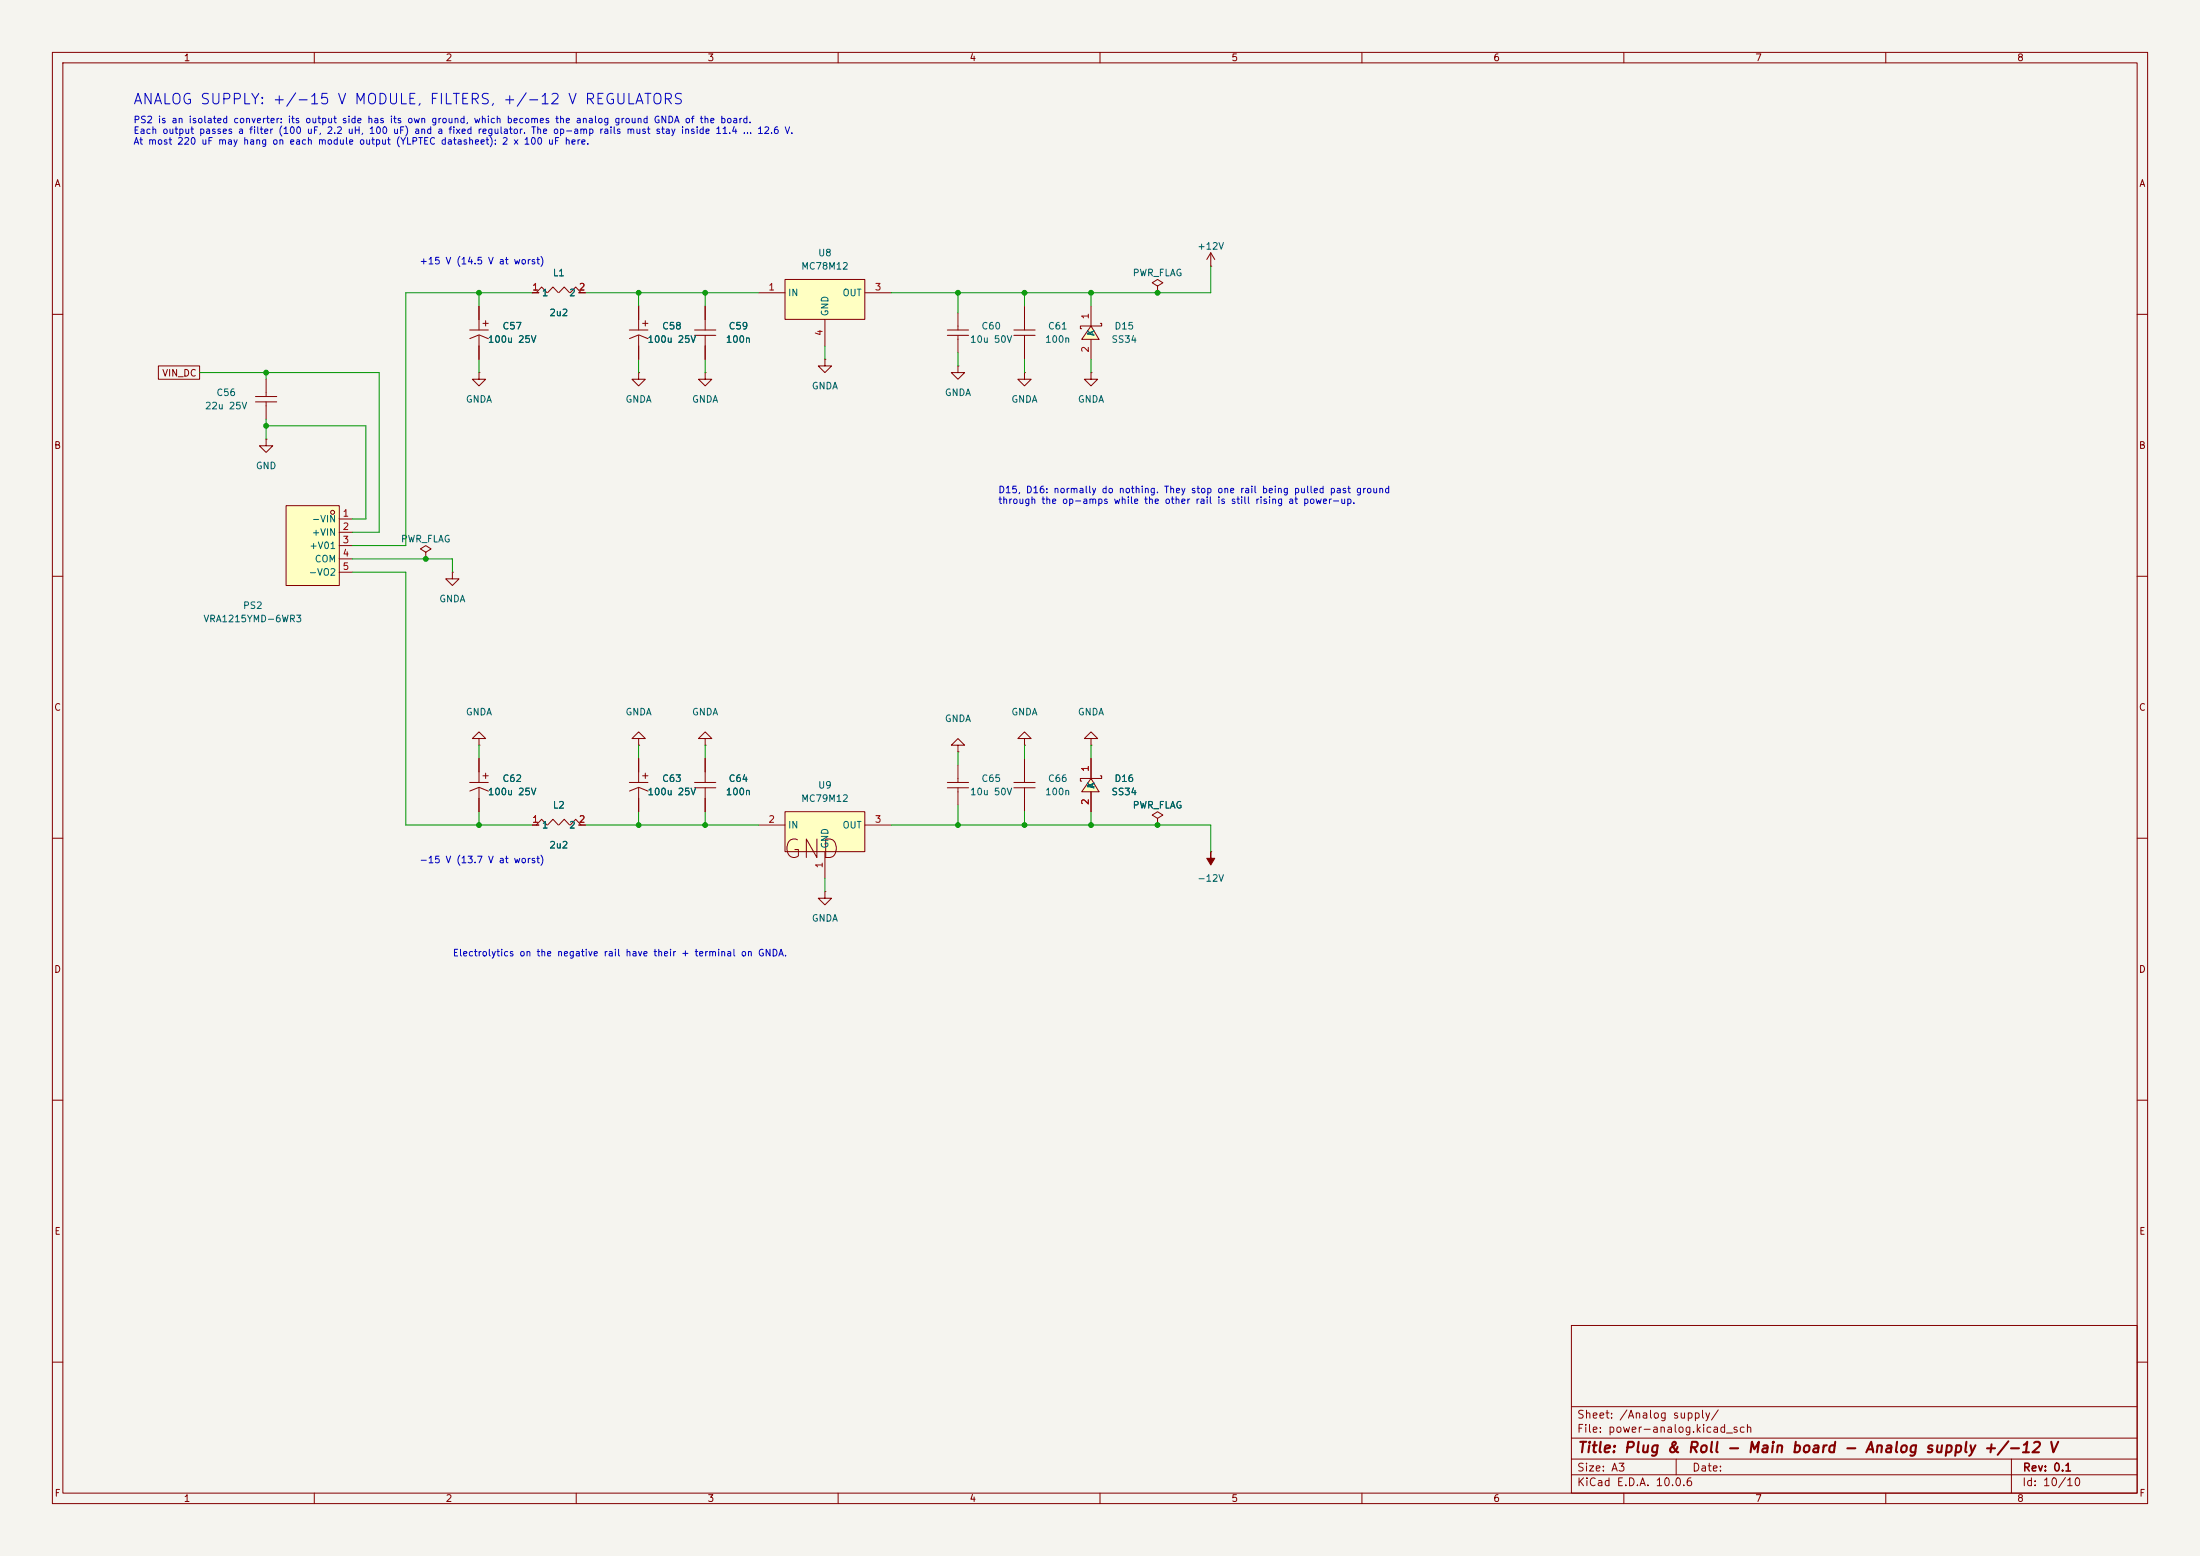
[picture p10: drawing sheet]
<svg xmlns="http://www.w3.org/2000/svg" width="420mm" height="297mm" viewBox="0 0 420 297" stroke-linecap="round" stroke-linejoin="round" font-family="sans-serif">
<path d="M0 0h420v297h-420z" fill="#f5f4ef" stroke="#f5f4ef" stroke-width=".19"/>
<g fill="none" stroke="#840000" stroke-width=".19">
<path d="M10 10h400v277h-400zM12 12h396v273h-396zM60 10v2M110 10v2M160 10v2M210 10v2M260 10v2M310 10v2M360 10v2M91.4 58.4v4.6M101.6 55.9h1.3M102.4 55.9l1-1.1 1 1.1"/>
<path d="M104.5 55.9l1.1-1.1 1 1.1M106.7 55.9l1-1.1 1 1.1M108.9 55.9l1-1.1 1 1.1M110.5 55.9h1.3M121.9 58.4v4.6M134.6 58.4v4.6M10 60h2M89.7 63h3.5M89.7 64.6l1.8-.7 1.7 .8M91.4 71.1v1.3h1.3l-1.3 1.3-1.2-1.3h1.2M91.4 71.1h.1M91.4 64v4.6"/>
<path d="M92.2 61.7h1M92.7 61.2v1M120.1 63h3.6M120.2 64.6l1.7-.7 1.8 .8M121.9 71.1v1.3h1.3l-1.3 1.3-1.3-1.3h1.3M121.9 71.1h.1M121.9 64v4.6M122.7 61.7h1M123.2 61.2v1M132.6 64h4M132.6 63h4M134.6 71.1v1.3h1.3l-1.3 1.3-1.3-1.3h1.3"/>
<path d="M134.6 71.1h.1M134.6 64v4.6M408 60h2M10 110h2M408 110h2M10 160h2M91.4 141h1.3l-1.3-1.3-1.2 1.3h1.2v1.2M91.4 142.2h.1M408 160h2M10 210h2M408 210h2M300 253h108v32h-108z"/>
<path d="M10 260h2M300 278.5h108M300 274.5h108M300 268.5h108M320 278.5v3M384 278.5v6.5M408 260h2M60 285v2M110 285v2M160 285v2M210 285v2M260 285v2"/>
<path d="M300 281.5h108M310 285v2M360 285v2"/>
</g>
<path d="M54.6 96.5h10.2v15.3h-10.2z" fill="#ffffc2"/>
<g fill="none" stroke="#840000" stroke-width=".19">
<path d="M48.8 76.7h4M48.8 75.7h4M50.8 72.4v3.3M50.8 76.7v3.3M50.8 83.8v1.3h1.3l-1.3 1.3-1.3-1.3h1.3M50.8 83.8h.1M54.6 96.5h10.2v15.3h-10.2zM64.8 99.1h2.5M64.8 101.6h2.5M64.8 104.1h2.5M64.8 106.7h2.5M64.8 109.2h2.5"/>
<path d="M81.3 105.4l1-.6-1-.7-1 .7 1 .6v1.3M81.3 106.7h.1"/>
<circle cx="63.5" cy="97.8" r=".38"/>
</g>
<path d="M208.3 62.2l1.5 2.6h-3.3z" fill="#ffffc2"/>
<g fill="none" stroke="#840000" stroke-width=".19">
<path d="M195.6 58.4v4.6M208.3 58.4v3.8M193.6 64h4M193.6 63h4M195.6 71.1v1.3h1.2l-1.2 1.3-1.3-1.3h1.3M195.6 71.1h.1M195.6 64v4.6M208.3 62.2h-2v.5h.2M208.3 62.2l1.5 2.6h-3.3zM208.3 71.1v1.3h1.2l-1.2 1.3-1.3-1.3h1.3M208.3 71.1h.1M208.3 64.8v3.8"/>
<path d="M210.1 61.7h.2v.5h-2M195.6 141h1.2l-1.2-1.3-1.3 1.3h1.3v1.2M195.6 142.2h.1"/>
</g>
<path d="M208.3 148.6l1.5 2.5h-3.3z" fill="#ffffc2"/>
<g fill="none" stroke="#840000" stroke-width=".19">
<path d="M86.4 109.2v1.3h1.2l-1.2 1.3-1.3-1.3h1.3M86.4 109.2h.1M132.6 150.4h4M132.6 149.3h4M134.6 144.8v4.5M134.6 150.4v4.5M182.9 142.2h1.2l-1.2-1.2-1.3 1.2h1.3v1.3M182.9 143.5h.1M193.6 150.4h4M193.6 149.3h4M195.6 144.8v4.5M195.6 150.4v4.5"/>
<path d="M208.3 148.6h-2v.5h.2M208.3 148.6l1.5 2.5h-3.3zM208.3 141h1.2l-1.2-1.3-1.3 1.3h1.3v1.2M208.3 142.2h.1M208.3 144.8v3.8M208.3 151.1v3.8M210.1 148.1h.2v.5h-2M157.5 170.2v1.3h1.2l-1.2 1.2-1.3-1.2h1.3M157.5 170.2h.1"/>
</g>
<path d="M149.9 154.9h15.2v7.7h-15.2z" fill="#ffffc2"/>
<g fill="none" stroke="#840000" stroke-width=".19">
<path d="M157.5 68.6v1.3h1.2l-1.2 1.2-1.3-1.2h1.3M157.5 68.6h.1M89.7 149.3h3.5M89.7 151l1.8-.7 1.7 .7M91.4 144.8v4.5M91.4 150.4v4.5M92.2 148.1h1M92.7 147.6v1M101.6 157.5h1.3M102.4 157.5l1-1.1 1 1.1M104.5 157.5l1.1-1.1 1 1.1M106.7 157.5l1-1.1 1 1.1"/>
<path d="M108.9 157.5l1-1.1 1 1.1M110.5 157.5h1.3M120.1 149.3h3.6M120.2 151l1.7-.7 1.8 .7M121.9 141h1.3l-1.3-1.3-1.3 1.3h1.3v1.2M121.9 142.2h.1M121.9 144.8v4.5M121.9 150.4v4.5M122.7 148.1h1M123.2 147.6v1M134.6 141h1.3l-1.3-1.3-1.3 1.3h1.3v1.2M134.6 142.2h.1"/>
<path d="M144.8 157.5h5.1M149.9 154.9h15.2v7.7h-15.2zM165.1 157.5h5.1M157.5 162.6v5"/>
</g>
<path d="M149.9 53.3h15.2v7.7h-15.2z" fill="#ffffc2"/>
<g fill="none" stroke="#840000" stroke-width=".19">
<path d="M91.4 58.4v2.6M101.6 55.9h1.3M110.5 55.9h1.3M121.9 58.4v2.6M134.6 58.4v2.6M144.8 55.9h5.1M149.9 53.3h15.2v7.7h-15.2zM165.1 55.9h5.1M182.9 59.7v3.3M221 54.6l1-.6-1-.7-1 .7 1 .6v1.3M221 55.9h.1M231.1 50.8h.1"/>
<path d="M231.1 48.3l-.7 1.2M231.1 48.3l.8 1.2M231.1 48.3v2.5M30.2 69.8h7.9v2.6h-7.9zM91.4 66v2.6M121.9 66v2.6M134.6 66v2.6M157.5 61v5M180.9 64h4M180.9 63h4M182.9 69.9v1.2h1.2l-1.2 1.3-1.3-1.3h1.3M182.9 69.9h.1"/>
<path d="M182.9 64v3.3M91.4 144.8v2.5M91.4 152.4v2.5M101.6 157.5h1.3M110.5 157.5h1.3M121.9 144.8v2.5M121.9 152.4v2.5M134.6 144.8v2.5M134.6 152.4v2.5M180.9 150.4h4M180.9 149.3h4M182.9 146.1v3.2"/>
<path d="M182.9 150.4v3.3M208.3 144.8v3.8M208.3 151.1v3.8M221 156.2l1-.6-1-.7-1 .7 1 .6v1.3M221 157.5h.1M231.1 162.6h.1"/>
</g>
<path d="M231.1 162.6v1.2h.8l-.8 1.3-.7-1.3h.7z" fill="#840000" stroke="#840000" stroke-width=".19"/>
<g fill="none" stroke="#009600" stroke-width=".19">
<path d="M91.4 55.9v2.5M101.6 55.9h-24.1v48.2h-10.2M111.8 55.9h33M121.9 55.9v2.5M134.6 55.9v2.5M182.9 55.9v3.8M195.6 55.9v2.5M208.3 55.9v2.5M231.1 50.8v5.1h-60.9M38.1 71.1h34.3v30.5h-5.1M50.8 71.1v1.3M91.4 68.6v2.5"/>
<path d="M121.9 68.6v2.5M134.6 68.6v2.5M157.5 66v2.6M182.9 67.3v2.6M195.6 68.6v2.5M208.3 68.6v2.5M50.8 81.3h19v17.8h-2.5M50.8 80v3.8M67.3 109.2h10.2v48.3h24.1M67.3 106.7h19.1v2.5M91.4 142.2v2.6M91.4 154.9v2.6"/>
<path d="M111.8 157.5h33M121.9 142.2v2.6M121.9 154.9v2.6M134.6 142.2v2.6M134.6 154.9v2.6M170.2 157.5h60.9v5.1M182.9 143.5v2.6M182.9 153.7v3.8M195.6 142.2v2.6M195.6 154.9v2.6M208.3 142.2v2.6M208.3 154.9v2.6"/>
<path d="M157.5 167.6v2.6"/>
</g>
<g fill="#009600" stroke="#009600" stroke-width=".19">
<circle cx="91.4" cy="55.9" r=".46"/>
<circle cx="121.9" cy="55.9" r=".46"/>
<circle cx="134.6" cy="55.9" r=".46"/>
<circle cx="81.3" cy="106.7" r=".46"/>
<circle cx="50.8" cy="71.1" r=".46"/>
<circle cx="50.8" cy="81.3" r=".46"/>
<circle cx="195.6" cy="55.9" r=".46"/>
<circle cx="182.9" cy="55.9" r=".46"/>
<circle cx="182.9" cy="157.5" r=".46"/>
<circle cx="195.6" cy="157.5" r=".46"/>
<circle cx="208.3" cy="55.9" r=".46"/>
<circle cx="221" cy="55.9" r=".46"/>
<circle cx="208.3" cy="157.5" r=".46"/>
<circle cx="221" cy="157.5" r=".46"/>
<circle cx="134.6" cy="157.5" r=".46"/>
<circle cx="121.9" cy="157.5" r=".46"/>
<circle cx="91.4" cy="157.5" r=".46"/>
</g>
<text font-size="3.5" fill="#840000" x="149.2" y="164.7">GND</text>
<text font-size="2" fill="#0000c2" x="25.3" y="20.4">ANALOG SUPPLY: +/-15 V MODULE, FILTERS, +/-12 V REGULATORS</text>
<text font-size="2" fill="#840000" x="301" y="277.8">Title: Plug &amp; Roll - Main board - Analog supply +/-12 V</text>
<g font-size="1.5" fill="#840000">
<text x="300.9" y="273.8">File: power-analog.kicad_sch</text>
<text x="300.9" y="271.1">Sheet: /Analog supply/</text>
<text x="300.9" y="281.2">Size: A3</text>
<text x="322.9" y="281.2">Date:</text>
<text x="386" y="281.2">Rev: 0.1</text>
<text x="300.9" y="284">KiCad E.D.A. 10.0.6</text>
<text x="385.9" y="284">Id: 10/10</text>
</g>
<g font-size="1.3" fill="#840000">
<text x="35" y="12">1</text>
<text x="85" y="12">2</text>
<text x="135" y="12">3</text>
<text x="185" y="12">4</text>
<text x="235" y="12">5</text>
<text x="285" y="12">6</text>
<text x="335" y="12">7</text>
<text x="385" y="12">8</text>
<text x="10.3" y="36">A</text>
<text x="408.3" y="36">A</text>
<text x="30.9" y="72.2">VIN_DC</text>
<text x="10.2" y="86">B</text>
<text x="408.2" y="86">B</text>
<text x="10.2" y="136">C</text>
<text x="408.2" y="136">C</text>
<text x="10.2" y="186">D</text>
<text x="408.2" y="186">D</text>
<text x="10.3" y="236">E</text>
<text x="408.3" y="236">E</text>
<text x="10.3" y="286">F</text>
<text x="35" y="287">1</text>
<text x="85" y="287">2</text>
<text x="135" y="287">3</text>
<text x="185" y="287">4</text>
<text x="235" y="287">5</text>
<text x="285" y="287">6</text>
<text x="335" y="287">7</text>
<text x="385" y="287">8</text>
<text x="408.3" y="286">F</text>
</g>
<g font-size="1.3" fill="#0000c2">
<text x="25.4" y="23.8">PS2 is an isolated converter: its output side has its own ground, which becomes the analog ground GNDA of the board.</text>
<text x="25.4" y="25.9">Each output passes a filter (100 uF, 2.2 uH, 100 uF) and a fixed regulator. The op-amp rails must stay inside 11.4 ... 12.6 V.</text>
<text x="25.4" y="27.9">At most 220 uF may hang on each module output (YLPTEC datasheet): 2 x 100 uF here.</text>
<text x="80" y="50.8">+15 V (14.5 V at worst)</text>
<text x="190.5" y="94.4">D15, D16: normally do nothing. They stop one rail being pulled past ground</text>
<text x="190.5" y="96.5">through the op-amps while the other rail is still rising at power-up.</text>
<text x="80" y="165.1">-15 V (13.7 V at worst)</text>
<text x="86.3" y="182.9">Electrolytics on the negative rail have their + terminal on GNDA.</text>
</g>
<g font-size="1.3" fill="#006464">
<text x="228.5" y="48">+12V</text>
<text x="105.4" y="53">L1</text>
<text x="152.8" y="51.8">MC78M12</text>
<text x="156.1" y="49.2">U8</text>
<text x="216.1" y="53">PWR_FLAG</text>
<text x="103.4" y="56.8">1</text>
<text x="108.5" y="56.8">2</text>
<text x="150.3" y="56.8">IN</text>
<text x="160.7" y="56.8">OUT</text>
<text x="93" y="65.7">100u 25V</text>
<text x="95.8" y="63.2">C57</text>
<text x="104.8" y="60.7">2u2</text>
<text x="123.5" y="65.7">100u 25V</text>
<text x="126.3" y="63.2">C58</text>
<text x="138.5" y="65.7">100n</text>
<text x="139" y="63.2">C59</text>
<text x="158.4" y="60.5" transform="rotate(-90 158.4 60.5)">GND</text>
<text x="185.1" y="65.7">10u 50V</text>
<text x="187.3" y="63.2">C60</text>
<text x="199.4" y="65.7">100n</text>
<text x="200" y="63.2">C61</text>
<text x="209.2" y="64.3" transform="rotate(-90 209.2 64.3)">A</text>
<text x="209.2" y="64.2" transform="rotate(-90 209.2 64.2)">K</text>
<text x="212.1" y="65.7">SS34</text>
<text x="212.7" y="63.2">D15</text>
<text x="41.2" y="75.9">C56</text>
<text x="88.8" y="77.2">GNDA</text>
<text x="119.3" y="77.2">GNDA</text>
<text x="132" y="77.2">GNDA</text>
<text x="154.9" y="74.6">GNDA</text>
<text x="180.3" y="75.9">GNDA</text>
<text x="193" y="77.2">GNDA</text>
<text x="205.7" y="77.2">GNDA</text>
<text x="39" y="78.4">22u 25V</text>
<text x="48.7" y="89.9">GND</text>
<text x="59.4" y="100">-VIN</text>
<text x="59" y="105.1">+V01</text>
<text x="59.4" y="102.6">+VIN</text>
<text x="60" y="107.6">COM</text>
<text x="76.4" y="103.8">PWR_FLAG</text>
<text x="58.8" y="110.2">-VO2</text>
<text x="38.7" y="119.1">VRA1215YMD-6WR3</text>
<text x="46.3" y="116.5">PS2</text>
<text x="83.8" y="115.3">GNDA</text>
<text x="88.8" y="136.9">GNDA</text>
<text x="119.3" y="136.9">GNDA</text>
<text x="132" y="136.9">GNDA</text>
<text x="193" y="136.9">GNDA</text>
<text x="205.7" y="136.9">GNDA</text>
<text x="180.3" y="138.1">GNDA</text>
<text x="95.8" y="149.6">C62</text>
<text x="126.3" y="149.6">C63</text>
<text x="139" y="149.6">C64</text>
<text x="187.3" y="149.6">C65</text>
<text x="200" y="149.6">C66</text>
<text x="212.7" y="149.6">D16</text>
<text x="93" y="152.1">100u 25V</text>
<text x="105.4" y="154.6">L2</text>
<text x="123.5" y="152.1">100u 25V</text>
<text x="138.5" y="152.1">100n</text>
<text x="152.8" y="153.4">MC79M12</text>
<text x="156.1" y="150.8">U9</text>
<text x="185.1" y="152.1">10u 50V</text>
<text x="199.4" y="152.1">100n</text>
<text x="209.2" y="150.6" transform="rotate(-90 209.2 150.6)">A</text>
<text x="209.2" y="150.6" transform="rotate(-90 209.2 150.6)">K</text>
<text x="212.1" y="152.1">SS34</text>
<text x="216.1" y="154.6">PWR_FLAG</text>
<text x="103.4" y="158.4">1</text>
<text x="108.5" y="158.4">2</text>
<text x="150.3" y="158.4">IN</text>
<text x="160.7" y="158.4">OUT</text>
<text x="104.8" y="162.3">2u2</text>
<text x="158.4" y="162.1" transform="rotate(-90 158.4 162.1)">GND</text>
<text x="228.5" y="168.6">-12V</text>
<text x="154.9" y="176.2">GNDA</text>
</g>
<g font-size="1.3" fill="#a90000">
<text x="101.5" y="55.7">1</text>
<text x="110.4" y="55.7">2</text>
<text x="146.6" y="55.7">1</text>
<text x="166.9" y="55.7">3</text>
<text x="157.3" y="64.2" transform="rotate(-90 157.3 64.2)">4</text>
<text x="208.1" y="61.1" transform="rotate(-90 208.1 61.1)">1</text>
<text x="208.1" y="67.4" transform="rotate(-90 208.1 67.4)">2</text>
<text x="65.3" y="98.9">1</text>
<text x="65.3" y="101.5">2</text>
<text x="65.3" y="104">3</text>
<text x="65.3" y="106.5">4</text>
<text x="65.3" y="109.1">5</text>
<text x="208.1" y="147.4" transform="rotate(-90 208.1 147.4)">1</text>
<text x="208.1" y="153.8" transform="rotate(-90 208.1 153.8)">2</text>
<text x="101.5" y="157.3">1</text>
<text x="110.4" y="157.3">2</text>
<text x="146.6" y="157.3">2</text>
<text x="166.9" y="157.3">3</text>
<text x="157.3" y="165.8" transform="rotate(-90 157.3 165.8)">1</text>
</g>
</svg>
